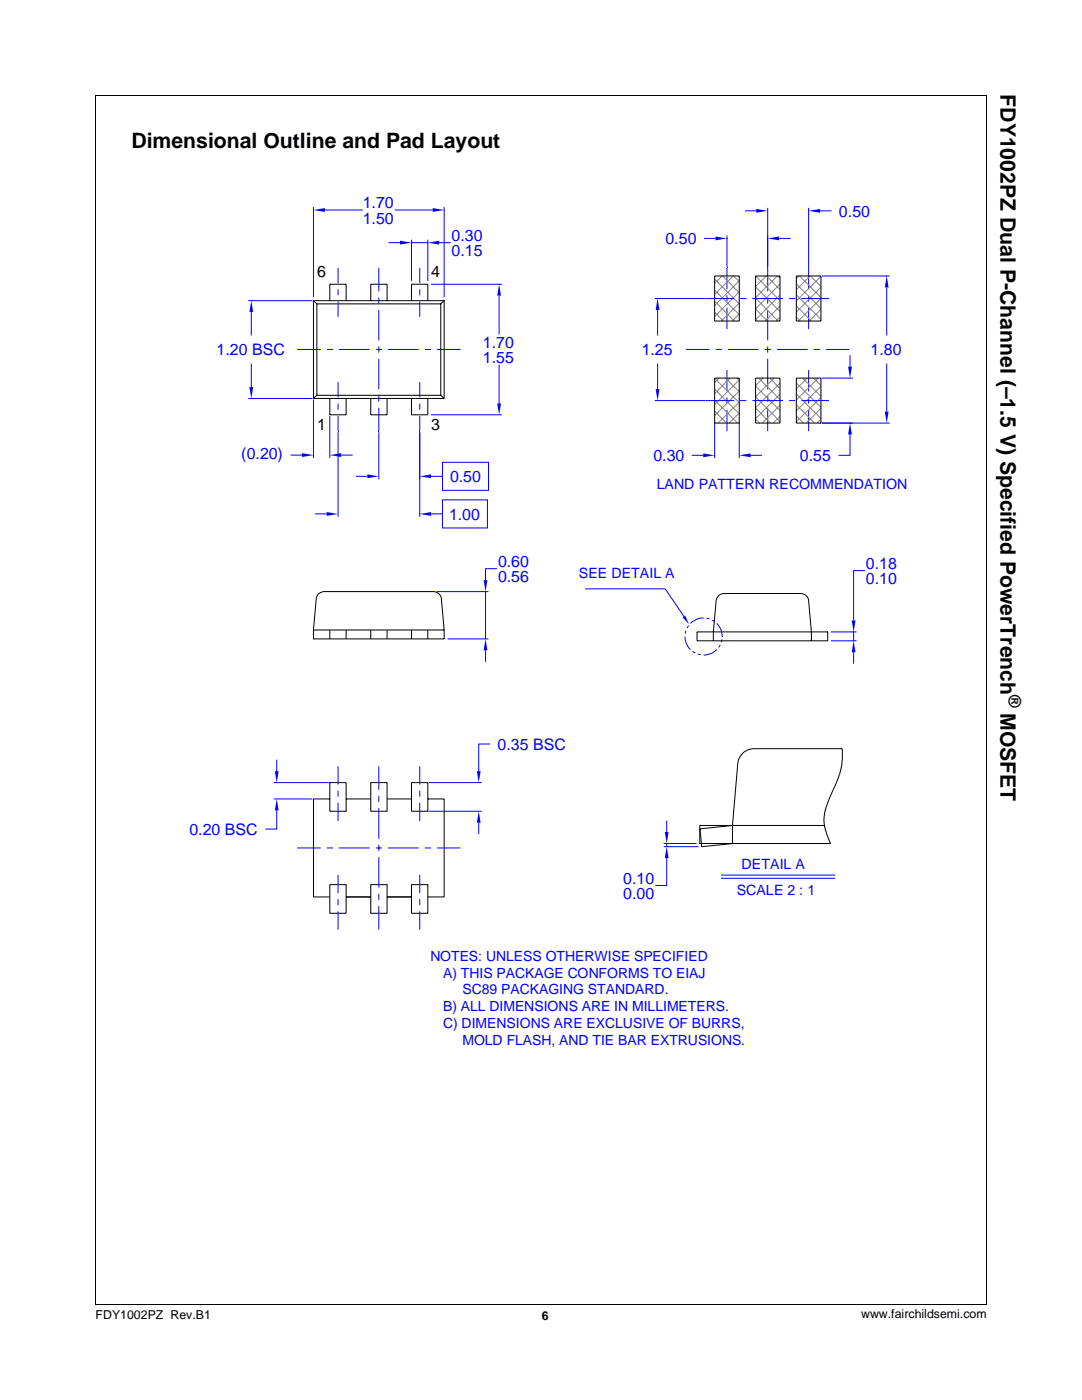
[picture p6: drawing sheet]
<svg xmlns="http://www.w3.org/2000/svg" width="216mm" height="279mm" viewBox="0 0 216 279" stroke-linecap="round" stroke-linejoin="round" font-family="sans-serif">
<path d="M19 19v241.3M19 19.1h177.9M196.8 19.1v241.3M19 260.3h177.8" fill="none" stroke="#000" stroke-width=".2"/>
<path d="M34.4 37h149.5v177.3h-149.5z" fill="#fff"/>
<path d="M164 75.5h6.2M169.6 70.9v2.3M164 84.4h6.2M169.6 86.7v4.2h-2.3" fill="none" stroke="#00f" stroke-width=".2"/>
<g fill="#00f">
<path d="M169.2 73.2h.8l-.4 2.3z"/>
<path d="M169.6 84.4l.4 2.3h-.8z"/>
</g>
<path d="M49.6 79.5h12.7M49.6 60h12.7M50.1 62.3v4.7M50.1 72.6v4.6" fill="none" stroke="#00f" stroke-width=".2"/>
<g fill="#00f">
<path d="M49.8 77.2h.7l-.4 2.3z"/>
<path d="M50.1 60l.4 2.3h-.7z"/>
</g>
<path d="M54.6 159.4h7.7M54.6 156.2h11M55.2 151.6v2.3M55.2 161.7v3.8h-2.3" fill="none" stroke="#00f" stroke-width=".2"/>
<g fill="#00f">
<path d="M54.8 153.9h.8l-.4 2.3z"/>
<path d="M55.2 159.4l.4 2.3h-.8z"/>
</g>
<path d="M85.6 156.2h10.5M97.8 148.5h-2.3v5.4M85.6 161.9h10.5M95.5 164.2v2.3" fill="none" stroke="#00f" stroke-width=".2"/>
<g fill="#00f">
<path d="M95.5 161.9l.4 2.3h-.8z"/>
<path d="M95.1 153.9h.8l-.4 2.3z"/>
</g>
<path d="M172.6 113.9h-2.3v9.9M165.8 127.9h5.1M165.8 126.1h5.1M170.3 126.1v1.8M170.3 130.2v2.3" fill="none" stroke="#00f" stroke-width=".2"/>
<g fill="#00f">
<path d="M170.3 127.9l.4 2.3h-.8z"/>
<path d="M169.9 123.8h.8l-.4 2.3z"/>
</g>
<path d="M146.2 164.7l1-12.3a3.4 3.4 0 0 1 1.9-2.7l1.1-.3h17.8v3.1l-.4 1.9-2.5 5.9-.7 2.6 .2 2.3 1.1 3.1h-26.1v-3.6h24.9M146.2 164.7v3.6M146.2 164.7l-6.5 .7 .3 3.6 6.3-.7" fill="none" stroke="#000" stroke-width=".2"/>
<path d="M132.4 168.3h6.6M132.4 169h7M133 171.3v5.4h-2.3M133 163.8v2.3M133 168.3v.7M143.9 175.3h22.7M143.9 174.6h22.7" fill="none" stroke="#00f" stroke-width=".2"/>
<g fill="#00f">
<path d="M132.7 166.1h.7l-.4 2.2z"/>
<path d="M133 169l.4 2.3h-.7z"/>
</g>
<g fill="none" stroke="#000" stroke-width=".2">
<path d="M142.6 55.1h4.9v9h-4.9zM150.8 55.1h4.8v9h-4.8zM158.9 55.1h4.9v9h-4.9zM62.5 79.5h26.1M62.5 60h26.1M62.5 60v19.5M62.5 60l.7 .6M63.2 60.6h24.7M63.2 60.6v18.3M63.2 78.9l-.7 .6M65.8 60v-3.3h3.3v3.3M65.8 79.5v3.3h3.3v-3.3"/>
<path d="M74 60v-3.3h3.2v3.3M74 79.5v3.3h3.2v-3.3M82.1 60v-3.3h3.3v3.3M82.1 79.5v3.3h3.3v-3.3M87.9 60.6v18.3h-24.7M87.9 78.9l.7 .6M88.6 60v19.5M88.6 60l-.7 .6M142.6 75.5h4.9v8.9h-4.9zM150.8 75.5h4.8v8.9h-4.8zM158.9 75.5h4.9v8.9h-4.9zM62.5 125.7v1.8h26.1v-1.8"/>
<path d="M62.5 125.7l.6-6.3 .3-.6a1.49 1.49 0 0 1 1.3-.7h21.8a1.6 1.6 0 0 1 1.6 1.3l.5 6.3M62.5 125.7h26.1M65.8 125.7v1.8M69.1 125.7v1.8M74 125.7v1.8M77.2 125.7v1.8M82.1 125.7v1.8M85.4 125.7v1.8M139.1 126.1h26.1v1.8h-26.1zM142.3 127.9v-1.8l.6-6.3 .2-.5a1.55 1.55 0 0 1 1.4-.9h15.2a1.55 1.55 0 0 1 1.6 1.3l.6 6.4v1.8M65.8 156.2h3.3v5.7h-3.3zM65.8 159.4h-3.3v19.6h3.3"/>
<path d="M69.1 159.4h4.9M74 156.2h3.2v5.7h-3.2zM77.2 159.4h4.9M82.1 156.2h3.3v5.7h-3.3zM85.4 159.4h3.2v19.6h-3.2M65.8 176.6h3.3v5.7h-3.3zM69.1 179h4.9M74 176.6h3.2v5.7h-3.2zM77.2 179h4.9M82.1 176.6h3.3v5.7h-3.3z"/>
</g>
<g fill="none" stroke="#00f" stroke-width=".2">
<path d="M62.5 41.3v18M64.8 41.9h7.6M67.5 53.5v3M67.5 57.7v1.2M75.6 53.5v4.6M75.6 59.4v1.2M78.8 41.9h7.5M88.6 41.3v18M145.1 53.5v4.2M145.1 58.9v1.3M153.2 53.5v4.6M153.2 59.4v1.2"/>
<path d="M161.4 53.5v4.2M161.4 58.9v1.3M59.3 69.7h4.7M65.2 69.7h1.2M67.5 60.2v3M67.5 76.3v3M67.6 69.7h6.2M75 69.7h1.2M75.6 61.8v6.1M75.6 69.2v1.2M75.6 71.6v6.1M75.6 78.9v1.3"/>
<path d="M77.4 69.7h6.1M83.8 76.3v3M84.8 69.7h1.2M87.2 69.7h4.7M136.9 69.7h4.7M142.8 69.7h1.2M145.1 61.4v4.3M145.1 73.9v4.2M145.1 79.3v1.2M145.3 69.7h6.1M152.6 69.7h1.2M153.2 61.8v6.1"/>
<path d="M153.2 69.2v1.2M153.2 71.6v6.1M153.2 78.9v1.3M155 69.7h6.1M161.4 61.4v4.3M161.4 73.9v4.2M161.4 79.3v1.2M162.4 69.7h1.2M164.8 69.7h4.7M67.5 80.5v1.3M67.5 83v3M75.6 81.4v4.6"/>
<path d="M83.8 80.5v1.3M83.8 83v3M145.1 81.8v4.2M153.2 81.4v4.6M161.4 81.8v4.2M67.5 152.9v3.7M67.5 157.8v1.2M75.6 152.9v4.7M75.6 158.8v1.2M83.8 152.9v3.7M83.8 157.8v1.2M59.3 169.2h4.7"/>
<path d="M65.2 169.2h1.2M67.5 160.2v3.7M67.5 174.6v3.6M67.5 179.4v1.3M67.6 169.2h6.2M75 169.2h1.2M75.6 161.3v6.1M75.6 168.6v1.2M75.6 171v6.1M75.6 178.4v1.2M77.4 169.2h6.1M83.8 160.2v3.7"/>
<path d="M83.8 174.6v3.6M83.8 179.4v1.3M84.8 169.2h1.2M87.2 169.2h4.7M67.5 181.9v3.6M75.6 180.8v4.7M83.8 181.9v3.6"/>
</g>
<g fill="none" stroke="#858585" stroke-width=".2">
<path d="M142.6 57.9l4.9 4.9M142.6 55.7l4.9 4.9M144.1 55.1l-1.5 1.5M144.2 55.1l3.3 3.3M146.3 55.1l-3.7 3.7M146.4 55.1l1.1 1.1M147.5 56l-4.9 5M147.5 58.3l-4.9 4.9M150.8 59.5l4.5 4.6M150.8 57.3l4.8 4.9M150.8 55.1l4.8 4.9M152.9 55.1l-2.1 2.1"/>
<path d="M152.9 55.1l2.7 2.7M155.1 55.1l-4.3 4.3M155.1 55.1l.5 .5M155.6 56.7l-4.8 4.9M155.6 58.9l-4.8 4.9M158.9 58.8l4.9 4.9M158.9 56.6l4.9 5M159.4 55.1l-.5 .5M159.5 55.1l4.3 4.3M161.6 55.1l-2.7 2.7M161.7 55.1l2.1 2.1M163.8 55.2l-4.9 4.8"/>
<path d="M163.8 57.3l-4.9 5M163.8 59.5l-4.5 4.6M142.6 79.9l4.6 4.5M142.6 77.7l4.9 4.9M142.6 75.5l4.9 4.9M142.6 62.3l1.7 1.8M142.6 60.1l3.9 4M143.5 75.5l-.9 .8M144.8 75.5l2.7 2.7M145.7 75.5l-3.1 3M147 75.5l.5 .5M147.5 60.5l-3.6 3.6"/>
<path d="M147.5 62.7l-1.4 1.4M147.5 75.8l-4.9 4.9M147.5 78l-4.9 4.9M150.8 79.2l4.8 4.9M150.8 77.1l4.8 4.8M150.8 63.9l.1 .2M150.8 61.7l2.3 2.4M151.4 75.5l4.2 4.2M152.3 75.5l-1.5 1.5M153.6 75.5l2 2M154.5 75.5l-3.7 3.7M155.6 61.1l-2.9 3"/>
<path d="M155.6 63.3l-.7 .8M155.6 76.5l-4.8 4.9M155.6 78.7l-4.8 4.8M158.9 78.6l4.9 4.9M158.9 76.4l4.9 4.9M158.9 63.3l.8 .8M158.9 61.1l3 3M160.1 75.5l3.7 3.6M161.1 75.5l-2.2 2.1M162.3 75.5l1.5 1.4M163.3 75.5l-4.4 4.3M163.8 61.7l-2.3 2.4"/>
<path d="M163.8 63.9l-.1 .2M163.8 77.1l-4.9 4.9M163.8 79.3l-4.9 4.9M142.6 84.3l.2 .1M142.6 82.1l2.4 2.3M147.5 80.2l-4.2 4.2M147.5 82.4l-2 2M150.8 83.6l.7 .8M150.8 81.4l2.9 3M155.6 80.9l-3.5 3.5M155.6 83.1l-1.3 1.3M158.9 83l1.4 1.4"/>
<path d="M158.9 80.8l3.6 3.6M163.8 81.5l-3 2.9M163.8 83.7l-.8 .7"/>
</g>
<g fill="#00f">
<path d="M62.5 41.9l2.3-.4v.8z"/>
<path d="M86.3 41.5l2.3 .4-2.3 .4z"/>
</g>
<path d="M83.8 53.5v3M83.8 57.7v1.2M86 56.7h14.1M99.6 59v7.7M83.8 60.2v3M99.6 72.8v7.7M86 82.8h14.1" fill="none" stroke="#00f" stroke-width=".2"/>
<g fill="#00f">
<path d="M99.2 80.5h.8l-.4 2.3z"/>
<path d="M99.6 56.7l.4 2.3h-.8z"/>
</g>
<path d="M71 95.1h2.3M75.6 86.3v9.4M83.8 86.3v9.4M86 95.1h2.3" fill="none" stroke="#00f" stroke-width=".2"/>
<g fill="#00f">
<path d="M73.3 94.7l2.3 .4-2.3 .3z"/>
<path d="M83.8 95.1l2.2-.4v.7z"/>
</g>
<path d="M67.5 86.3v16.8M83.8 86.5v16.6M88.3 92.3h9.2v5.6h-9.2zM62.9 102.6h2.3M86 102.6h2.3" fill="none" stroke="#00f" stroke-width=".2"/>
<g fill="#00f">
<path d="M65.2 102.2l2.3 .4-2.3 .4z"/>
<path d="M83.8 102.6l2.2-.4v.8z"/>
</g>
<path d="M77.5 48.4h2.3M82.1 47.8v8.2M82.1 48.4h3.3M85.4 47.8v8.2M87.7 48.4h2.2M88.3 99.8h9v5.6h-9z" fill="none" stroke="#00f" stroke-width=".2"/>
<g fill="#00f">
<path d="M79.8 48l2.3 .4-2.3 .4z"/>
<path d="M85.4 48.4l2.3-.4v.8z"/>
</g>
<path d="M87.1 118.1h10.4M96.9 118.1v9.4M99.2 113.5h-2.3v2.3M89.3 127.5h8.2M96.9 129.8v2.3" fill="none" stroke="#00f" stroke-width=".2"/>
<g fill="#00f">
<path d="M96.9 127.5l.4 2.3h-.8z"/>
<path d="M96.5 115.8h.8l-.4 2.3z"/>
</g>
<path d="M62.5 79.7v11.7M58 90.8h2.3M65.8 83v8.4M68.1 90.8h2.3" fill="none" stroke="#00f" stroke-width=".2"/>
<g fill="#00f">
<path d="M65.8 90.8l2.3-.4v.8z"/>
<path d="M60.3 90.4l2.2 .4-2.2 .4z"/>
</g>
<g fill="none" stroke="#00f" stroke-width=".2">
<path d="M116.7 117.5h16l3.8 5.5M136.7 127v.2a3.5 3.5 0 0 0 1.1 2.4M136.9 125.9l-.2 .5M137.4 124.8l-.3 .5M138.2 130l.5 .3M139.3 130.6l.5 .1M140.4 123.3l-.4 .1a3.6 3.6 0 0 0-2.2 1M140.9 123.4l.6 .1M142.1 123.7l.5 .3M143 124.4l.8 1.2 .3 1.4M143 129.6l-.4 .4a4.3 4.3 0 0 1-2.2 .7M143.7 128.7l-.3 .5"/>
<path d="M144 127.6l-.1 .6"/>
</g>
<path d="M136.2 123.2l.5-.3 .8 1.7z" fill="#00f"/>
<path d="M164 55.1h13.5M176.9 57.4v9.6M176.9 72.5v9.6M164 84.4h13.5" fill="none" stroke="#00f" stroke-width=".2"/>
<g fill="#00f">
<path d="M176.6 82.1h.7l-.4 2.3z"/>
<path d="M176.9 55.1l.4 2.3h-.7z"/>
</g>
<path d="M138 90.9h2.3M142.6 84.6v6.8M147.5 84.6v6.8M149.8 90.9h2.2" fill="none" stroke="#00f" stroke-width=".2"/>
<g fill="#00f">
<path d="M147.5 90.9l2.3-.4v.7z"/>
<path d="M140.3 90.5l2.3 .4-2.3 .3z"/>
</g>
<g fill="none" stroke="#00f" stroke-width=".2">
<path d="M130.7 59.6h10.1M141 59.6h5.5M147.7 59.6h1.2M150.1 59.6h6.1M157.5 59.6h1.2M159.9 59.6h5.5M130.7 79.9h10.1M131.2 61.9v5.1M131.2 72.5v5.2M141 79.9h5.5M147.7 79.9h1.2M150.1 79.9h6.1"/>
<path d="M157.5 79.9h1.2M159.9 79.9h5.5"/>
</g>
<g fill="#00f">
<path d="M130.8 77.7h.8l-.4 2.2z"/>
<path d="M131.2 59.6l.4 2.3h-.8z"/>
</g>
<path d="M140.5 47.6h2.3M145.1 47v6.3M153.2 47v6.3M155.5 47.6h2.3" fill="none" stroke="#00f" stroke-width=".2"/>
<g fill="#00f">
<path d="M153.2 47.6l2.3-.4v.8z"/>
<path d="M142.8 47.2l2.3 .4-2.3 .4z"/>
</g>
<path d="M148.7 42.1h2.2M153.2 41.5v11.8M161.4 41.5v11.8M163.6 42.1h2.3" fill="none" stroke="#00f" stroke-width=".2"/>
<g fill="#00f">
<path d="M150.9 41.7l2.3 .4-2.3 .4z"/>
<path d="M161.4 42.1l2.2-.4v.8z"/>
</g>
<g font-size="4.2">
<text x="199.6" y="18.8" transform="rotate(90 199.6 18.8)">FDY1002PZ Dual P-Channel (–1.5 V) Specified PowerTrench</text>
<text x="26.2" y="29.5">Dimensional Outline and Pad Layout</text>
<text x="199.6" y="142.3" transform="rotate(90 199.6 142.3)">MOSFET</text>
</g>
<text font-size="3.4" x="201.3" y="138.7" transform="rotate(90 201.3 138.7)">®</text>
<g font-size="3.2" fill="#00f">
<text x="72.4" y="41.5">1.70</text>
<text x="72.4" y="44.6">1.50</text>
<text x="167.4" y="43.2">0.50</text>
<text x="90.1" y="48">0.30</text>
<text x="90.1" y="51.1">0.15</text>
<text x="132.8" y="48.7">0.50</text>
<text x="43.2" y="70.9">1.20 BSC</text>
<text x="96.4" y="69.4">1.70</text>
<text x="128" y="70.9">1.25</text>
<text x="173.7" y="70.9">1.80</text>
<text x="96.4" y="72.5">1.55</text>
<text x="48.2" y="91.6">(0.20)</text>
<text x="130.4" y="92">0.30</text>
<text x="159.6" y="92">0.55</text>
<text x="89.8" y="96.2">0.50</text>
<text x="89.6" y="103.7">1.00</text>
<text x="99.4" y="113.1">0.60</text>
<text x="172.8" y="113.5">0.18</text>
<text x="99.4" y="116.2">0.56</text>
<text x="172.8" y="116.6">0.10</text>
<text x="99.3" y="149.6">0.35 BSC</text>
<text x="37.8" y="166.6">0.20 BSC</text>
<text x="124.4" y="176.3">0.10</text>
<text x="124.4" y="179.4">0.00</text>
</g>
<g font-size="3.2">
<text x="63.3" y="55.3">6</text>
<text x="86" y="55.3">4</text>
<text x="63.3" y="85.8">1</text>
<text x="86" y="85.8">3</text>
</g>
<g font-size="2.8" fill="#00f">
<text x="131" y="97.6">LAND PATTERN RECOMMENDATION</text>
<text x="115.5" y="115.4">SEE DETAIL A</text>
<text x="148" y="173.4">DETAIL A</text>
<text x="147" y="178.7">SCALE 2 : 1</text>
<text x="85.9" y="191.7">NOTES: UNLESS OTHERWISE SPECIFIED</text>
<text x="88.4" y="195.1">A) THIS PACKAGE CONFORMS TO EIAJ</text>
<text x="88.4" y="201.8">B) ALL DIMENSIONS ARE IN MILLIMETERS.</text>
<text x="92.3" y="198.5">SC89 PACKAGING STANDARD.</text>
<text x="88.4" y="205.2">C) DIMENSIONS ARE EXCLUSIVE OF BURRS,</text>
<text x="92.3" y="208.5">MOLD FLASH, AND TIE BAR EXTRUSIONS.</text>
</g>
<g font-size="2.5">
<text x="19" y="263.2">FDY1002PZ Rev.B1</text>
<text x="108.1" y="263.4">6</text>
<text x="171.8" y="263.1">www.fairchildsemi.com</text>
</g>
</svg>
